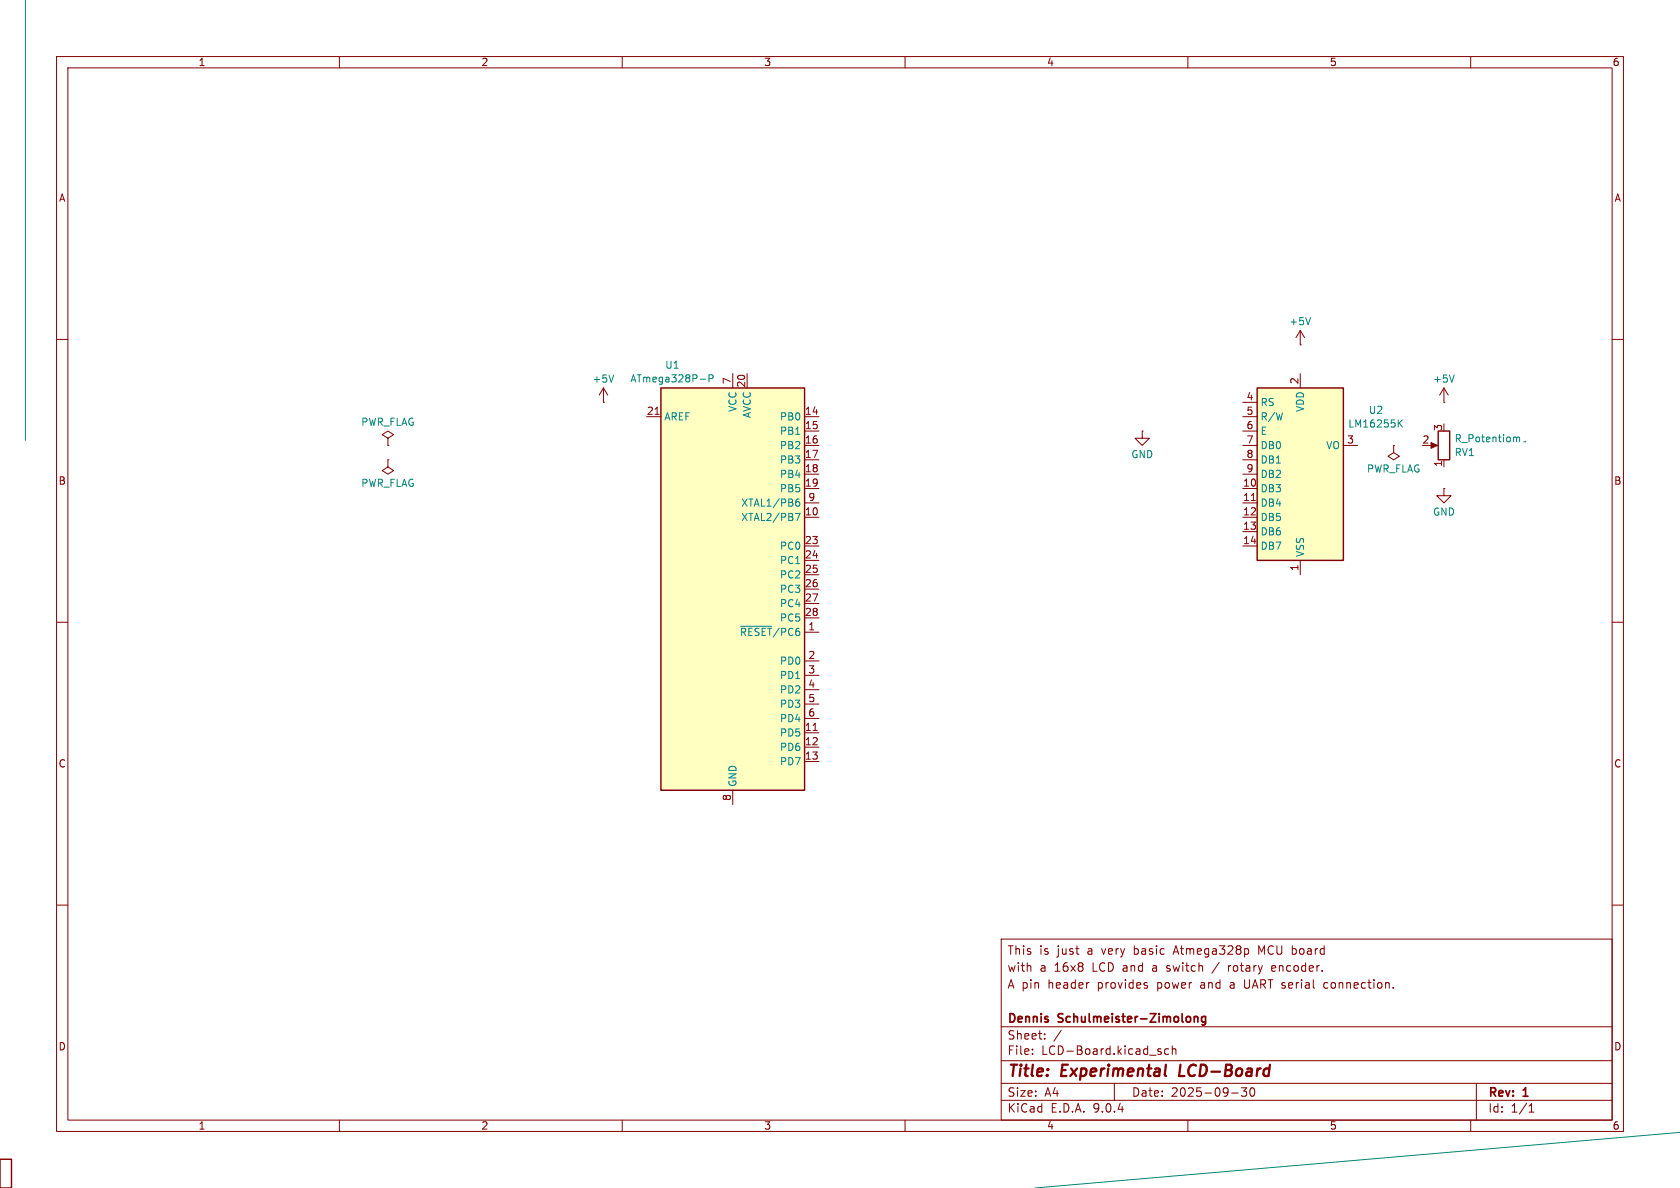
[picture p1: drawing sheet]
<svg xmlns="http://www.w3.org/2000/svg" width="297mm" height="210mm" viewBox="0 0 297 210" stroke-linecap="round" stroke-linejoin="round" font-family="sans-serif">
<g fill="none" stroke="#840000" stroke-width=".18">
<path d="M10 10h277v190h-277zM12 12h273v186h-273zM60 10v2M110 10v2M160 10v2M210 10v2M260 10v2M10 60h2M285 60h2M10 110h2M285 110h2M10 160h2"/>
<path d="M177 166h108v32h-108zM202.7 174.2l.2 .2-.2 .3M202.7 173.7l.1 .1M215.5 170.1l-1.3 2M217.2 170.7v1M217.5 170.7l-.3 .3M220 173.2v1.2l.2 .2M220.5 167.7l.2 .3v.4l-.2 .3M223 168.3l-.5-1.1v1.5M225.3 170.7h-.3l-.2 .2 .1 .7 .4 .1M225.5 171.1l-.7 .1M234.6 173.7l-.4 .1-.2 .2 .1 .6 .5 .1"/>
<path d="M246.3 174.6v.1M285 160h2M60 198v2M110 198v2M160 198v2M177 194.5h108M177 191.5h108M177 187.5h108M177 181.5h108M182.5 186.3v.1M182.5 185.5v.1M184.7 183.6v.1"/>
<path d="M184.7 182.8v.1M187.6 182.1l-1.3 2M197 191.5v3M204.9 185.4l.3 .1M204.9 185.9l.3 .1 .1 .2-.2 .2h-.3M206.6 185.5l-.4-.1-.3 .3v.4l.1 .2h.6M207.2 185.5l.3-.1 .3 .1 .1 .9M207.2 184.9v1.5M210 198v2M217.7 193.2h1.2M219.5 192.3h.9l-.5 .6 .4 .1v.7l-.2 .1h-.4l-.2-.1M221.1 192.4l.2-.1a.81 .81 0 0 1 .6 .6 .81 .81 0 0 1-.3 .8l-.1 .1a.81 .81 0 0 1-.4-1.4z"/>
<path d="M260 198v2M261 191.5v6.5M270.3 196.6h.9M270.3 195.5l.4-.4v1.5"/>
</g>
<path d="M208.7 188.2l-.3 2h1" fill="none" stroke="#840000" stroke-width=".4"/>
<path d="M211.1 179.7v1M211.1 179.8l.2-.1 .4 .1 .1 .9M213.1 179.8l-.4-.1-.3 .3v.4l.2 .2h.5M213.1 179.7v1.2l-.3 .3-.3-.1" fill="none" stroke="#840000" stroke-width=".3"/>
<path d="M116.8 68.6h25.4v71.1h-25.4z" fill="#ffffc2"/>
<path d="M116.8 68.6h25.4v71.1h-25.4z" fill="none" stroke="#840000" stroke-width=".25"/>
<g fill="none" stroke="#840000" stroke-width=".18">
<path d="M229.9 58.4l-.8 1.3M229.9 58.4l.7 1.3M229.9 58.4v2.6M68.6 77.5l1-.7-1-.6-1 .6 1 .7v1.2M68.6 78.7h.1M106.7 71.1h.1M106.7 68.6l-.8 1.3M106.7 68.6l.7 1.3M106.7 68.6v2.5M114.3 73.7h2.5M115.8 73.2h.7M129.5 66v2.6"/>
<path d="M132.1 66v2.6M142.2 73.7h2.6M142.2 76.2h2.6M142.2 78.7h2.6M229.9 61h.1M68.6 81.3v1.3l1 .6-1 .6-1-.6 1-.6M68.6 81.3h.1M142.2 81.3h2.6M142.2 83.8h2.6M142.2 86.4h2.6M142.2 88.9h2.6M142.2 91.4h2.6"/>
<path d="M142.2 96.5h2.6M142.2 99.1h2.6M142.2 101.6h2.6M142.2 104.1h2.6M142.2 106.7h2.6M142.2 109.2h2.6M142.2 111.8h2.6M142.2 116.8h2.6M142.2 119.4h2.6M129.5 139.7v2.5M142.2 121.9h2.6M142.2 124.5h2.6"/>
<path d="M142.2 127h2.6M142.2 129.5h2.6M142.2 132.1h2.6M142.2 134.6h2.6M143.8 129.1h.7"/>
</g>
<path d="M231.7 56.1l-.4 1.3M108.5 66.3l-.4 1.3M123.8 67h.9M125.3 66.9h.6l.2-.2-.1-.3-.7-.2v1.3M140.6 90.7h.9l-.6 1.3M140.7 88.8l.4-.1 .3 .2-.1 .5-.4 .1-.2-.1M141.3 88.2l-.4 .1-.2 .2M130.9 110.7h5.5" fill="none" stroke="#008484" stroke-width=".18"/>
<path d="M222.2 68.6h15.3v30.5h-15.3z" fill="#ffffc2"/>
<path d="M222.2 68.6h15.3v30.5h-15.3zM254.3 76.2h2v5.1h-2zM0 204.9h2v5.1h-2z" fill="none" stroke="#840000" stroke-width=".25"/>
<g fill="none" stroke="#840000" stroke-width=".18">
<path d="M201.9 76.2v1.3h1.3l-1.3 1.2-1.2-1.2h1.2M201.9 76.2h.1M219.7 71.1h2.5M219.7 73.7h2.5M219.7 76.2h2.5M219.7 78.7h2.5M229.9 66v2.6M237.5 78.7h2.5M246.4 78.7v1.3l1 .6-1 .7-1-.7 1-.6M246.4 78.7h.1M252.7 78.7h1M255.3 71.1h.1"/>
<path d="M255.3 68.6l-.8 1.3M255.3 68.6l.7 1.3M255.3 68.6v2.5M219.7 81.3h2.5M219.7 83.8h2.5M219.7 86.4h2.5M219.7 88.9h2.5M219.7 91.4h2.5M219.7 94h2.5M219.7 96.5h2.5M221.2 88.5h.7M229.9 99.1v2.5"/>
<path d="M255.3 86.4v1.2h1.2l-1.2 1.3-1.3-1.3h1.3M255.3 86.4h.1M255.3 81.3v1.3"/>
</g>
<path d="M4.5 0v77.9M247.4 74.8l.5 .7M247.9 74.2l-.7 .8M257.1 66.3l-.4 1.3M297.1 200.2l-114.2 9.8" fill="none" stroke="#008484" stroke-width=".18"/>
<path d="M253 78.2l1.1 .5-1.1 .5z" fill="#840000" stroke="#840000" stroke-width=".18"/>
<g font-size="2.8" fill="#840000">
<text x="178" y="190.9">Title:</text>
<text x="187.7" y="190.9">Experimental</text>
<text x="209.3" y="190.9">LCD-Board</text>
</g>
<g font-size="2.1" fill="#840000">
<text x="178" y="172">with</text>
<text x="178" y="169">This</text>
<text x="183.7" y="169">is</text>
<text x="183.8" y="172">a</text>
<text x="186.5" y="172">16x8</text>
<text x="187" y="169">just</text>
<text x="192.4" y="169">a</text>
<text x="193.3" y="172">LCD and</text>
<text x="195.1" y="169">very</text>
<text x="200.9" y="169">basic</text>
<text x="204.1" y="172">a</text>
<text x="206.8" y="172">switch</text>
<text x="208.1" y="169">Atmega328p</text>
<text x="218" y="172">rotary</text>
<text x="223.2" y="169">MCU board</text>
<text x="225.8" y="172">encoder.</text>
<text x="178" y="175">A pin</text>
<text x="185.3" y="175">header</text>
<text x="194.2" y="175">provides</text>
<text x="204.8" y="175">power</text>
<text x="212.6" y="175">and</text>
<text x="218" y="175">a</text>
<text x="220.7" y="175">UART serial</text>
<text x="235.1" y="175">connection.</text>
<text x="178" y="184">Sheet:</text>
<text x="178" y="181.2">Dennis</text>
<text x="187.2" y="181.2">Schulmeister-Zimolong</text>
<text x="178" y="186.7">File:</text>
<text x="184.1" y="186.7">LCD-Board.kicad_sch</text>
<text x="178" y="196.9">KiCad</text>
<text x="178" y="194.1">Size:</text>
<text x="184.7" y="194.1">A4</text>
<text x="185.7" y="196.9">E.D.A.</text>
<text x="193.3" y="196.9">9.0.4</text>
<text x="200" y="194.1">Date:</text>
<text x="207" y="194.1">2025-09-30</text>
<text x="263" y="194.3">Rev:</text>
<text x="263" y="196.9">Id:</text>
<text x="267.1" y="196.9">1/1</text>
<text x="269.4" y="194.3">1</text>
</g>
<g font-size="1.8" fill="#840000">
<text x="35" y="11.9">1</text>
<text x="85" y="11.9">2</text>
<text x="135" y="11.9">3</text>
<text x="185" y="11.9">4</text>
<text x="235" y="11.9">5</text>
<text x="285" y="11.9">6</text>
<text x="10.3" y="35.9">A</text>
<text x="285.3" y="35.9">A</text>
<text x="129.3" y="68" transform="rotate(-90 129.3 68)">7</text>
<text x="131.8" y="68.6" transform="rotate(-90 131.8 68.6)">20</text>
<text x="220.3" y="70.9">4</text>
<text x="229.6" y="68" transform="rotate(-90 229.6 68)">2</text>
<text x="114.3" y="73.4">21</text>
<text x="142.2" y="73.4">14</text>
<text x="142.2" y="75.9">15</text>
<text x="220.3" y="73.4">5</text>
<text x="220.3" y="75.9">6</text>
<text x="255" y="76.3" transform="rotate(-90 255 76.3)">3</text>
<text x="142.2" y="78.5">16</text>
<text x="142.2" y="81">17</text>
<text x="142.2" y="83.6">18</text>
<text x="220.3" y="78.5">7</text>
<text x="220.3" y="81">8</text>
<text x="220.3" y="83.6">9</text>
<text x="238.1" y="78.5">3</text>
<text x="251.4" y="78.5">2</text>
<text x="255" y="82.6" transform="rotate(-90 255 82.6)">1</text>
<text x="10.3" y="85.9">B</text>
<text x="142.2" y="86.1">19</text>
<text x="142.8" y="88.6">9</text>
<text x="219.7" y="86.1">10</text>
<text x="219.7" y="88.6">11</text>
<text x="285.3" y="85.9">B</text>
<text x="142.2" y="91.2">10</text>
<text x="219.7" y="91.2">12</text>
<text x="219.7" y="93.7">13</text>
<text x="142.2" y="96.3">23</text>
<text x="142.2" y="98.8">24</text>
<text x="142.2" y="101.3">25</text>
<text x="219.7" y="96.3">14</text>
<text x="229.6" y="101" transform="rotate(-90 229.6 101)">1</text>
<text x="142.2" y="103.9">26</text>
<text x="142.2" y="106.4">27</text>
<text x="142.2" y="109">28</text>
<text x="142.8" y="111.5">1</text>
<text x="142.8" y="116.6">2</text>
<text x="142.8" y="119.1">3</text>
<text x="142.8" y="121.7">4</text>
<text x="142.8" y="124.2">5</text>
<text x="142.2" y="129.3">11</text>
<text x="142.2" y="131.8">12</text>
<text x="142.8" y="126.7">6</text>
<text x="10.3" y="135.9">C</text>
<text x="142.2" y="134.4">13</text>
<text x="285.3" y="135.9">C</text>
<text x="129.3" y="141.7" transform="rotate(-90 129.3 141.7)">8</text>
<text x="10.3" y="185.9">D</text>
<text x="285.3" y="185.9">D</text>
<text x="35" y="199.9">1</text>
<text x="85" y="199.9">2</text>
<text x="135" y="199.9">3</text>
<text x="185" y="199.9">4</text>
<text x="235" y="199.9">5</text>
<text x="285" y="199.9">6</text>
</g>
<g font-size="1.8" fill="#008484">
<text x="227.8" y="57.7">+5V</text>
<text x="117.5" y="65.4">U1</text>
<text x="104.6" y="67.9">+5V</text>
<text x="111.3" y="67.8">ATmega328P-P</text>
<text x="222.8" y="72">RS</text>
<text x="253.2" y="67.9">+5V</text>
<text x="63.8" y="75.5">PWR_FLAG</text>
<text x="117.3" y="74.5">AREF</text>
<text x="130.4" y="72.9" transform="rotate(-90 130.4 72.9)">VCC</text>
<text x="132.9" y="74" transform="rotate(-90 132.9 74)">AVCC</text>
<text x="137.8" y="74.5">PB0</text>
<text x="137.8" y="77.1">PB1</text>
<text x="222.8" y="74.5">R/W</text>
<text x="222.8" y="77.1">E</text>
<text x="230.7" y="72.9" transform="rotate(-90 230.7 72.9)">VDD</text>
<text x="238.3" y="75.8">LM16255K</text>
<text x="241.9" y="73.4">U2</text>
<text x="137.8" y="79.6">PB2</text>
<text x="137.8" y="82.1">PB3</text>
<text x="199.9" y="81.2">GND</text>
<text x="222.8" y="79.6">DB0</text>
<text x="222.8" y="82.1">DB1</text>
<text x="234.4" y="79.6">VO</text>
<text x="241.6" y="83.7">PWR_FLAG</text>
<text x="257.1" y="80.8">RV1</text>
<text x="257.1" y="78.4">R_Potentiometer</text>
<text x="63.8" y="86.3">PWR_FLAG</text>
<text x="130.9" y="89.8">XTAL1/PB6</text>
<text x="137.8" y="84.7">PB4</text>
<text x="137.8" y="87.2">PB5</text>
<text x="222.8" y="84.7">DB2</text>
<text x="222.8" y="87.2">DB3</text>
<text x="222.8" y="89.8">DB4</text>
<text x="130.9" y="92.3">XTAL2/PB7</text>
<text x="222.8" y="92.3">DB5</text>
<text x="222.8" y="94.8">DB6</text>
<text x="253.2" y="91.4">GND</text>
<text x="137.8" y="97.4">PC0</text>
<text x="137.8" y="99.9">PC1</text>
<text x="222.8" y="97.4">DB7</text>
<text x="230.7" y="98.6" transform="rotate(-90 230.7 98.6)">VSS</text>
<text x="137.8" y="102.5">PC2</text>
<text x="137.8" y="105">PC3</text>
<text x="137.8" y="107.5">PC4</text>
<text x="130.7" y="112.6">~{RESET}/PC6</text>
<text x="137.8" y="110.1">PC5</text>
<text x="137.8" y="117.7">PD0</text>
<text x="137.8" y="120.2">PD1</text>
<text x="137.8" y="122.8">PD2</text>
<text x="137.8" y="125.3">PD3</text>
<text x="137.8" y="127.9">PD4</text>
<text x="137.8" y="130.4">PD5</text>
<text x="137.8" y="132.9">PD6</text>
<text x="137.8" y="135.5">PD7</text>
<text x="130.4" y="139.2" transform="rotate(-90 130.4 139.2)">GND</text>
</g>
</svg>
